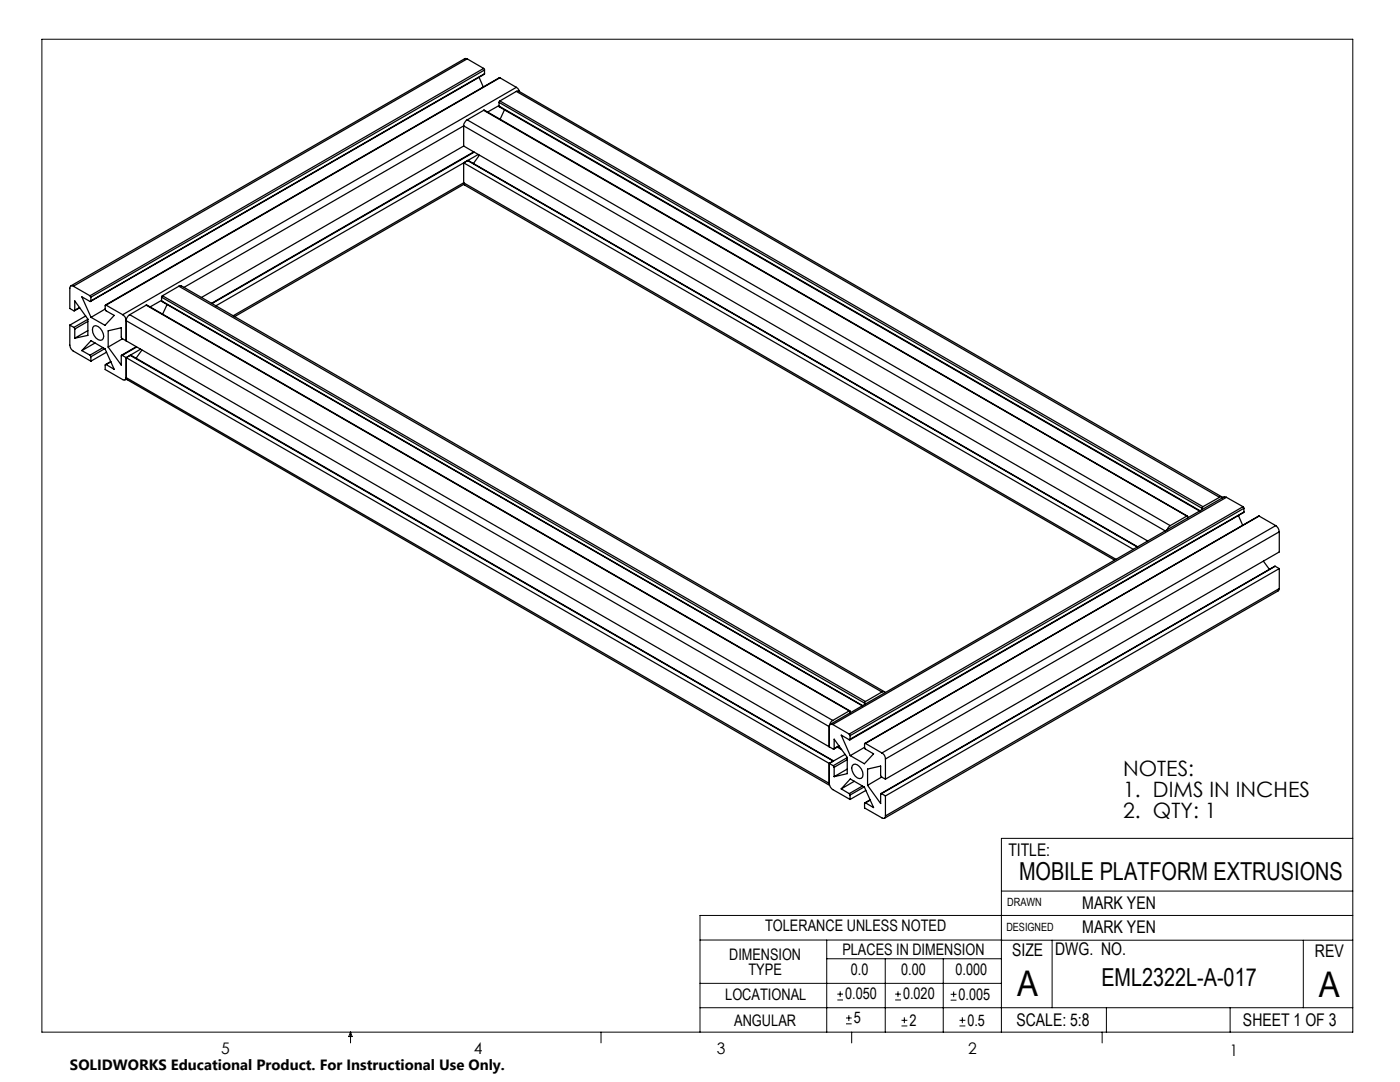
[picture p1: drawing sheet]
<svg xmlns="http://www.w3.org/2000/svg" width="279mm" height="216mm" viewBox="0 0 279 216" stroke-linecap="round" stroke-linejoin="round" font-family="sans-serif">
<g fill="none" stroke="#000" stroke-width=".2">
<path d="M8.4 7.8h261.6v198.2h-261.6zM199.8 177.8h70.2M270 167.3h-70.2v38.7M139.7 187.6h60.2M139.7 196.2h60.1M165 187.6v18.4M165 191.3h34.8M167.1 199.5h1.1M167.1 198.4h1.1M167.7 197.8v1.1M176.7 191.3v14.7M178.6 199.5h1.2"/>
<path d="M178.6 198.4h1.2M179.2 197.8v1.1M188.2 191.3v14.7M189.7 199.6h1.2M189.7 198.4h1.2M190.3 197.8v1.2M199.8 187.6h70.2M210 187.6v13.5M260.1 187.6v13.5M270 182.7h-130.3v23.3M70 206v2.1M70 206l.3 .8h-.7z"/>
<path d="M119.9 206v2.1M139.7 201.1h130.3M168.8 204.3h1.2M168.8 203.1h1.2M169.4 202.6v1.1M170 206v2.1M179.9 204.7h1.2M179.9 203.6h1.2M180.5 203v1.2M191.5 204.7h1.2M191.5 203.6h1.2M192.1 203v1.2"/>
<path d="M220 206v2.1M220.8 201.1v4.9M245.5 201.1v4.9"/>
</g>
<g fill="none" stroke="#000" stroke-width=".25">
<path d="M93.2 11.7h-.5l-78.6 45.3M93.2 11.7l-78.6 45.4M93.2 11.7l3.3 2M95.6 15.4l.8 2M96.5 13.7l.2 .3M96.5 13.7l-78.5 45.3M96.7 14.7l-78.6 45.4M96.7 14l-78.6 45.3M96.7 14v.7M96.7 14.7l-78.6 45.3M99.8 15.5l-78.7 45.4M99.8 15.5l-78.6 45.4"/>
<path d="M99.8 15.5l3.2 1.9M103 18.2l.4-.1 140.5 81.1M103 17.4l.7 .9M103 18.2l-3.2 1.9M103 18.2l140.4 81M103 17.4l-78.5 45.4M92.5 36.5l.2 .4 129.7 74.9M92.5 29.1l136.6 78.8M92.5 25.1v4M92.5 32.5v4M92.5 32.5l133.7 77.1M92.5 29.1l-52.3 30.3"/>
<path d="M92.5 25.1l140.1 80.8M92.5 36.5l130.2 75.1M92.5 25.1l-55.8 32.3M92.5 36.5l-46 26.5M92.6 36.8l-45.8 26.4M93.2 23.9a1.62 1.62 0 0 0-.7 1.2M93.2 23.9l140.3 81M93.3 32l133.7 77.1M93.3 32l-.8 .5M94.5 30.3l-52.3 30.2M94.6 30.4l-52.3 30.2M95.4 30.8l-52.3 30.2"/>
<path d="M95.7 31l-1.2 1.6M96.5 22h.2l140.3 81M96.5 22l-3.3 1.9M96.5 22l140.4 81M99.6 21.2v.1l139.8 80.7M99.6 20.4l140.3 81M99.6 20.4v.8M99.6 21.2l139.9 80.7M99.6 21.1l-2.3 1.3M99.8 20.1l-.2 .3M99.8 20.1l140.3 81M100.7 21.9l-.9 1.9"/>
<path d="M14.6 57.1a.42 .42 0 0 0-.5-.1 .42 .42 0 0 0-.2 .5v4.1l.8 .4 .2-.1M14.6 57.1l3.4 1.9M18 59l.1 .3M18.1 59.3v.7M32.2 59.3l140.3 81M32.2 59.3v.7M32.2 59.9l-2.2 1.3M32.4 59l-.2 .3M32.4 59l140.3 81M35.7 57.1l.5-.1 140.3 81M35.7 57.1l-3.3 1.9M35.7 57.1l140.3 81"/>
<path d="M13.9 64.9v4a1.47 1.47 0 0 0 .7 1.2l3.5 2M13.9 64.9l.8 .4M14.7 65.3l.2 .4M14.9 61.9v-1.9l2.6 3.7v3.2l-2.6 .6M14.9 65.7v1.8M15.9 61.3l-1 .6M15.9 61.4l-1 .6M16.3 70l1.9-2 2.8 1.6 1.8 4.1-1.6-1M16.3 70l1.7 .9M17.1 63l-3.2 1.9M17.5 66l-2.6 1.5M17.5 63.7l-2.8 1.6"/>
<path d="M17.5 64.1l-2.6 1.6M18 70.9l.1 .3M18.1 60l-.1 .2-1.7-1 1.9 4.1M18.1 71.2v.9M18.8 65.1a1.64 1.64 0 0 1 1.8 1.5l.1 .5-.1 .5-.2 .2a1.9 1.9 0 0 1-1.9-2.5zM19 68.4l-2.7 1.6M20.6 69.4l-2.6 1.5M20.9 69.6l-2.8 1.6M21 61.7l-2.8 1.6M21.2 60.9l-.2 .1v.7l.1 .3 1.7 .9-1.8 2-2.8-1.6M21.2 72.7l-.2 .1v.9l3.5 2a.44 .44 0 0 0 .5 .1 .44 .44 0 0 0 .2-.4M21.2 60.9l3.3 1.9"/>
<path d="M21.3 70.3l-3.2 1.8M21.6 69.3l2.6 3.5v-1.8l.2-.1M22.1 72.1l-1 .6M22.1 72.2l-.9 .5M24.4 70.9l.8 .5M24.4 67.6l-2.8 1.7M24.5 62.8a1.47 1.47 0 0 1 .7 1.2M25.2 75.4l.2 .4 140.2 80.9M25.2 68l-.9-.4-.1-.3v-1.9l-2.6 .6v3.3M25.2 64l140.3 81M25.2 68l140.3 81M25.2 64v4"/>
<path d="M25.2 71.4v4M25.2 71.4l140.3 80.9M25.2 75.4l140.3 80.9M25.2 75.6l-.2 .2M25.9 62.8a1.47 1.47 0 0 0-.7 1.2M25.9 62.8l140.3 81M27.2 69.2l-2.9 1.7M27.3 69.3l-2.9 1.6M28 69.7l-2.8 1.7M28.3 69.8l-1.2 1.7M29.2 60.9l140.4 81M29.2 60.9l-3.3 1.9"/>
<path d="M29.2 60.9l140.3 81M32.2 60l139.9 80.8M32.2 60l140 80.8M33.3 60.8l-.8 1.9M243.4 99.2l.4-.1 .2 .2M243.4 99.2l-3.3 1.9M244.8 99.2h-.5l-78.6 45.3M244.8 99.2l-78.6 45.4M244.8 99.2l3.3 1.9M233.5 104.9l-.6 .8M236.9 103l.1 .1v.3M236.9 103l-3.4 1.9"/>
<path d="M239.9 101.4v.3M240.1 101.1l-.2 .3M247.2 102.9l.8 1.9M248.1 101.1l.1 .3M248.1 101.1l-78.6 45.4M248.2 102.2l-78.6 45.4M248.2 101.4l-78.5 45.4M248.2 101.4v.8M248.2 102.2l-78.5 45.3M251.3 103l-78.7 45.3M251.3 103l-78.6 45.3M251.3 103l3.3 1.9"/>
<path d="M252.1 112l1.2 1.6M254.5 113l-78.7 45.4M254.5 113l-78.6 45.4M254.5 113l.8 .5M254.6 104.9a1.6 1.6 0 0 1 .7 1.2M254.6 104.9l-78.6 45.3M255.3 117.4l-.2 .5-78.6 45.4M255.3 106.1l-78.6 45.3M255.3 106.1v4l-78.6 45.4M255.3 113.5v3.9M255.3 113.5l-78.6 45.3M255.3 117.4l-78.6 45.4"/>
<path d="M172.7 140l-.2 .3M176 138.1l.4-.1 .3 .2M176 138.1l-3.3 1.9M165.5 149l.8 .5 .2-.1M165.5 156.3a1.6 1.6 0 0 0 .7 1.3l3.5 1.9M165.5 145v4M165.5 152.3v4M165.5 152.3l.8 .5M166.2 143.8a1.6 1.6 0 0 0-.7 1.2M166.2 144.6a.44 .44 0 0 0-.5-.1 .44 .44 0 0 0-.2 .5M166.2 144.6l3.3 1.9M166.3 152.8l.2 .3"/>
<path d="M166.4 151.8l-140.3-80.9h-.1l140.3 81M166.5 149.4v-1.9l2.6 3.6v3.3l-2.6 .6M166.5 153.1v1.9M167.1 149.1l.9 .5M167.4 148.8l-.9 .6M167.5 148.9l-1.1 .6M167.9 157.4l1.8-2 2.8 1.7 1.8 4-1.6-.9M167.9 157.4l1.6 1M168.7 150.5l-3.2 1.8M169.1 153.5l-2.6 1.5M169.1 151.2l-2.8 1.6M169.1 151.6l-2.6 1.5"/>
<path d="M169.5 141.9h.2v.3M169.5 146.5l.2 .3M169.5 158.4l.2 .2M169.5 141.9l-3.3 1.9M169.7 147.5l-.2 .1-1.6-.9 1.8 4.1M169.7 146.8v.7M169.7 158.6v.9M170.3 152.5a1.59 1.59 0 0 1 1.9 1.5v1l-.3 .3a1.36 1.36 0 0 1-1.6-.9 1.32 1.32 0 0 1 0-1.9zM170.5 155.9l-2.6 1.5M172.1 156.8l-2.6 1.6M172.5 157l-2.8 1.6M172.5 140.3v.3"/>
<path d="M172.5 149.1l-2.8 1.7M172.7 148.3l-.2 .1 .1 1 1.7 1-1.8 2-2.8-1.6M172.7 148.3l3.3 1.9M172.8 157.7l-3.1 1.8M173.1 156.7l2.7 3.6v-1.9h.1M173.6 159.6l-1 .6M173.7 159.7l-1 .5M175.9 158.4l.8 .4M176 155l-2.9 1.7M176 150.2a1.38 1.38 0 0 1 .7 1.2M176.7 155.5l-.9-.6v-2l-2.7 .6v3.2M176.7 151.4v4.1"/>
<path d="M176.7 158.8v4M172.7 160.2l-.2 .1v.9l3.5 2a.41 .41 0 0 0 .5 .1 .41 .41 0 0 0 .2-.5"/>
</g>
<g font-size="7.1">
<text x="203" y="198.7">A</text>
<text x="263.2" y="198.9">A</text>
</g>
<g font-size="4.9">
<text x="203.4" y="175.7">MOBILE PLATFORM EXTRUSIONS</text>
<text x="219.8" y="196.7">EML2322L-A-017</text>
</g>
<g font-size="4.2">
<text x="224.2" y="154.8">NOTES:</text>
<text x="224.2" y="158.9">1. DIMS IN INCHES</text>
<text x="224.2" y="163.1">2. QTY: 1</text>
</g>
<g font-size="3.5">
<text x="201.2" y="170.7">TITLE:</text>
<text x="216" y="181.4">MARK YEN</text>
<text x="202" y="190.7">SIZE</text>
<text x="210.6" y="190.6">DWG. NO.</text>
<text x="216" y="186.2">MARK YEN</text>
<text x="262.4" y="190.9">REV</text>
<text x="202.9" y="204.6">SCALE: 5:8</text>
<text x="248.1" y="204.6">SHEET 1 OF 3</text>
</g>
<g font-size="3.2">
<text x="152.7" y="185.7">TOLERANCE UNLESS NOTED</text>
<text x="145.5" y="191.5">DIMENSION</text>
<text x="168.1" y="190.5">PLACES IN DIMENSION</text>
<text x="149.4" y="194.6">TYPE</text>
<text x="169.8" y="194.6">0.0</text>
<text x="179.8" y="194.6">0.00</text>
<text x="190.7" y="194.6">0.000</text>
<text x="144.7" y="199.6">LOCATIONAL</text>
<text x="168.7" y="199.4">0.050</text>
<text x="180.2" y="199.4">0.020</text>
<text x="191.3" y="199.5">0.005</text>
<text x="146.5" y="204.6">ANGULAR</text>
<text x="170.4" y="204.2">5</text>
<text x="181.5" y="204.6">2</text>
<text x="193.1" y="204.6">0.5</text>
<text x="44.2" y="210.4">5</text>
<text x="94.6" y="210.3">4</text>
<text x="143.1" y="210.4">3</text>
<text x="193.2" y="210.3">2</text>
<text x="245.4" y="210.6">1</text>
</g>
<text font-size="3" x="14" y="213.5">SOLIDWORKS Educational Product. For Instructional Use Only.</text>
<g font-size="2.3">
<text x="200.8" y="185.7">DESIGNED</text>
<text x="201" y="180.9">DRAWN</text>
</g>
</svg>
